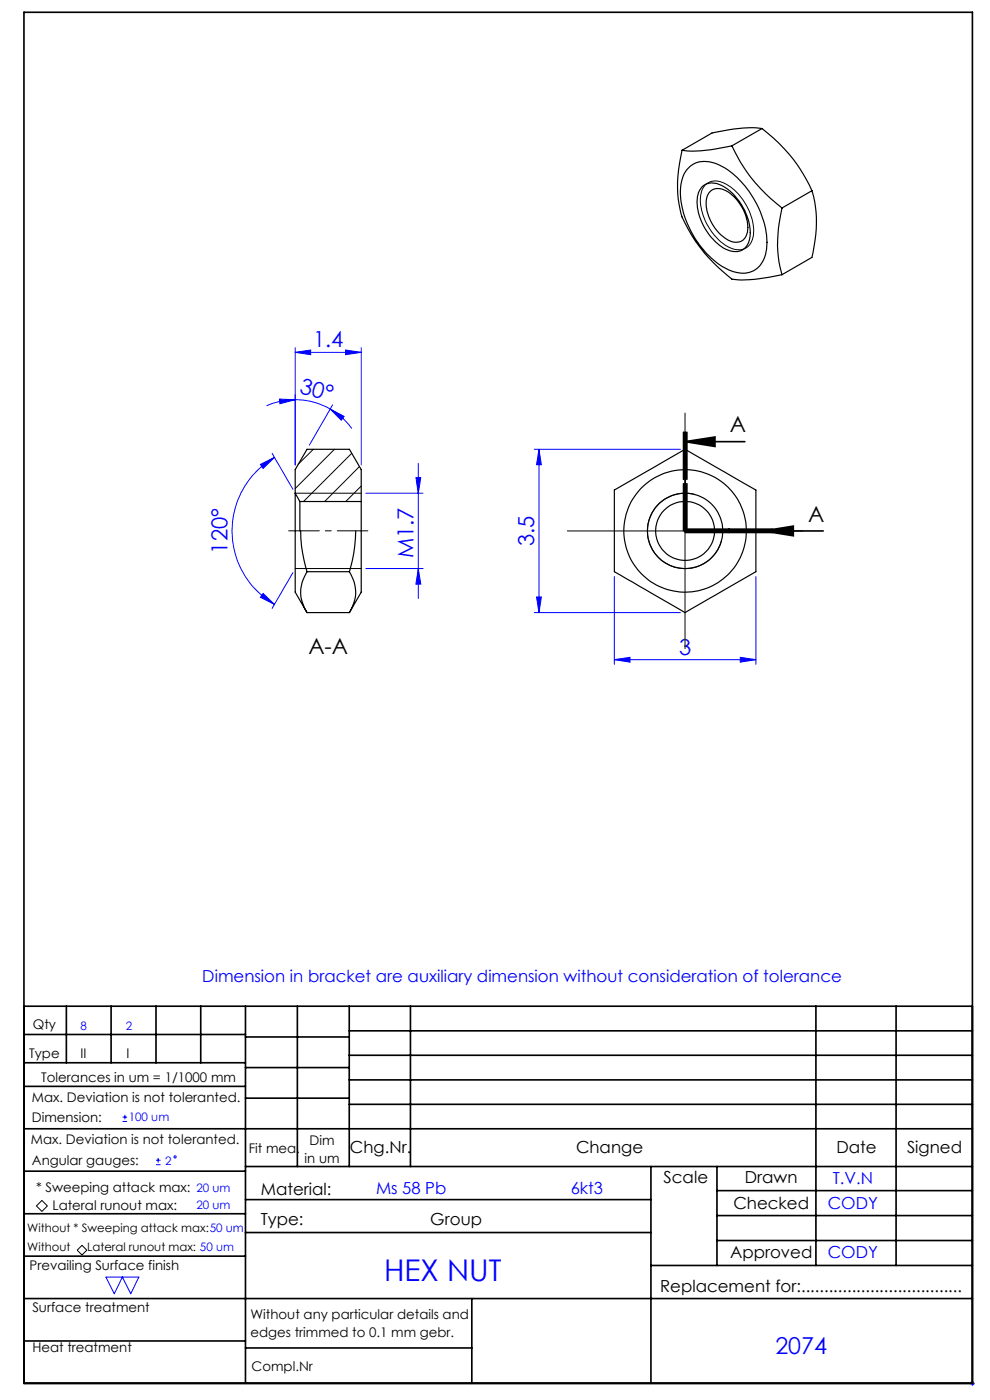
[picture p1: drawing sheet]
<svg xmlns="http://www.w3.org/2000/svg" width="210mm" height="297mm" viewBox="0 0 210 297" stroke-linecap="round" stroke-linejoin="round" font-family="sans-serif">
<g fill="none" stroke="#00f" stroke-width=".21">
<path d="M62.6 74.8l3.3-.5v.9zM62.6 73.8v24.8M62.6 74.8h14M73.3 74.3l3.3 .5-3.3 .4zM76.6 73.8v24.8M55.2 98.5l3-1.5-2.4 2.4zM57.7 96.2l4.4 7.6M58.2 97a18 18 0 0 0 0 31.2M59.3 84.7l3.3 .1-3.2 .9zM62.6 84.8a14.6 14.6 0 0 1 7.4 2M62.6 84.8a14.3 14.3 0 0 0-6 1.3M70 86.8l3 1.5-.6 .8z"/>
<path d="M70 86.8a14.1 14.1 0 0 1 4.6 4.1M70.6 85.9l-5 8.5M88.7 98.3v28.7M113.3 95.3h31M114.3 95.3v34.7M114.3 95.3l.5 3.3h-1zM77.6 104.6h12.1M88.2 101.3h1.1l-.6 3.3zM55.8 125.9l2.4 2.3-3-1.5zM62.1 121.5l-4.4 7.6M77.6 120.6h12.1M88.7 120.6l.6 3.3h-1.1z"/>
<path d="M113.3 130h31M113.8 126.6h1l-.5 3.4zM130.3 139.9l3.3-.5v1.1zM130.3 122.3v18.6M130.3 139.9h30M157 139.4l3.3 .5-3.3 .6zM160.3 122.3v18.6M26 237.9h1M26 237h1M26.5 236.5v1M33.1 247.1h.9M33.1 246.1h.9"/>
<path d="M33.5 245.7v.9M22.5 270.9h7l-1.8 3.6-1.7-3.6-1.8 3.6zM205.8 293.5h1M205.9 293.1l.7 .7M206.3 293v1M206.6 293.1l-.7 .7"/>
<circle cx="37.1" cy="245.4" r=".24"/>
</g>
<path d="M149.7 39.2a3.6 3.6 0 0 1 4.6 .1 12.2 12.2 0 0 1 5.5 10.7 3.2 3.2 0 0 1-5 2.5 12.1 12.1 0 0 1-6.2-10.9 3.8 3.8 0 0 1 1.1-2.4zM145.3 87.6v50M62.6 104.6h14M120.3 112.6h50M147.4 104.9a8 8 0 0 0-9.8 5.7 8 8 0 0 0 5.7 9.8 8 8 0 0 0 9.8-5.7M62.6 120.6h14M7.7 255.8l1.2-1.1 1.2 1.1-1.2 1.2zM16.4 265.2l1-1 1 1-1 1z" fill="none" stroke="#000" stroke-width=".21"/>
<g fill="none" stroke="#000" stroke-width=".35">
<path d="M5.1 2.6h201.2v290.9h-201.2zM145 91.7v10zM145.3 93.7l6.4-1v2zM145.3 93.7h12.7M145.3 91.7v10M145.7 91.7v10M145 102.6v10M145.3 102.6v10h29.3M145.3 113h18.6M145.3 112.3h18.6M145.7 102.6v10M161.9 112.6l6.4-1v2.1z"/>
<path d="M5.1 213.5h201.2M5.1 219.5h47M14.1 213.5v12M23.6 213.5v12M33.1 213.5v12M42.6 213.5v12M52.1 213.5v80M52.1 220h22M63.1 213.5v34M74.1 218.7h132.2M74.1 213.5v34M87.1 213.5v34"/>
<path d="M173.1 213.5v55M190.1 213.5v55M5.1 239.5h201.2M5.1 230.5h47M5.1 225.5h47M52.1 226.5h22M52.1 233h22M74.1 223.9h132.2M74.1 229.1h132.2M74.1 234.3h132.2M5.1 257.5h47M5.1 248.5h47"/>
<path d="M52.1 247.5h154.2M52.1 254.5h86M138.1 247.5v46M152.1 247.5v21M152.1 252.6h54.2M152.1 257.9h54.2M5.1 275.5h201.2M5.1 266.5h47M52.1 261.5h86M100.1 275.5v18M138.1 268.5h68.2M152.1 263.2h54.2"/>
<path d="M5.1 284.5h47M52.1 286h48"/>
</g>
<path d="M145.3 112.6v-20.9" fill="none" stroke="#000" stroke-width=".35" stroke-dasharray="6.3 1.3 1.3 1.3" stroke-dashoffset="2.9"/>
<path d="M145.3 112.6h18.6" fill="none" stroke="#000" stroke-width=".35" stroke-dasharray="6.3 1.3 1.3 1.3" stroke-dashoffset="4"/>
<path d="M78 112.6h-16.8" fill="none" stroke="#000" stroke-width=".21" stroke-dasharray="15.2 1.3 1.3 1.3" stroke-dashoffset="8.7"/>
<path d="M145.3 93.7l6.4-1v2zM161.9 112.6l6.4-1v2.1z" fill="#000"/>
<g fill="#00f">
<path d="M55.2 98.5l3-1.5-2.4 2.4zM55.8 125.9l2.4 2.3-3-1.5z"/>
<path d="M70 86.8l3 1.5-.6 .8zM59.3 84.7l3.3 .1-3.2 .9z"/>
<path d="M62.6 74.8l3.3-.5v.9zM73.3 74.3l3.3 .5-3.3 .4z"/>
<path d="M130.3 139.9l3.3-.5v1.1zM157 139.4l3.3 .5-3.3 .6z"/>
<path d="M88.7 120.6l.6 3.3h-1.1zM88.2 101.3h1.1l-.6 3.3z"/>
<path d="M113.8 126.6h1l-.5 3.4zM114.3 95.3l.5 3.3h-1z"/>
</g>
<g fill="none" stroke="#000" stroke-width=".25">
<path d="M144.7 31.9a26.3 26.3 0 0 0 0 14.1 33.5 33.5 0 0 0 10.6 13.2 30.7 30.7 0 0 0 10.6-.9M145.8 35.9a5.1 5.1 0 0 1 6-1.2 18.6 18.6 0 0 1 9.7 10.9 12.9 12.9 0 0 1 .5 9.5 5 5 0 0 1-7 2.3 18.3 18.3 0 0 1-9.2-10 13.5 13.5 0 0 1-.7-10.5zM149 39.6a3.6 3.6 0 0 1 4.3-.1 12 12 0 0 1 5.7 11 3.1 3.1 0 0 1-4.6 2.6 11.8 11.8 0 0 1-6.4-11.4l.3-1.1zM155.3 30.9a28.8 28.8 0 0 1-10.6 1M155.3 30.9a33.6 33.6 0 0 0 10.6 13.2M161.6 27.3a33.1 33.1 0 0 1 10.6 13.2M161.6 27.3a29 29 0 0 0-10.6 .9l-6.3 3.7M161.6 27.3l-6.3 3.6M150.5 40.7a2.92 2.92 0 0 1 3.9 0 9.4 9.4 0 0 1 4.1 8.6 2.58 2.58 0 0 1-4.1 1.6 9.4 9.4 0 0 1-4.5-8.8zM165.9 44.1a26.3 26.3 0 0 0 0 14.2M172.2 40.5a26.7 26.7 0 0 1 0 14.1l-6.3 3.7M172.2 40.5l-6.3 3.6"/>
<path d="M62.6 104.6v21l2.5 4.4M62.6 104.6v-5l2.5-4.3h9l2.5 4.3v6.8M62.6 104.6l1 1.8M63.6 106.4v6.2M63.6 106.4h13M63.8 112.6a30.6 30.6 0 0 0 1.3 8.7M75.5 112.6l-.1 1.6a29.6 29.6 0 0 1-1.3 7.1M76.6 106.4v19.2l-2.5 4.4M130.3 104l15-8.7 15 8.7v17.3l-15 8.7-15-8.7zM65.1 121.3a7.7 7.7 0 0 0 0 8.7M65.1 121.3h9M65.1 130h9"/>
<path d="M74.1 121.3a7.7 7.7 0 0 1 0 8.7"/>
<circle cx="145.3" cy="112.6" r="6.3"/>
<circle cx="145.3" cy="112.6" r="8"/>
<circle cx="145.3" cy="112.6" r="13"/>
</g>
<path d="M66.5 95.3l-3.2 3.2M70.9 95.3l-8.3 8.3M74.6 96.2l-10.2 10.2M76.2 99l-7.3 7.4M76.6 103.1l-3.3 3.3" fill="none" stroke="#000" stroke-width=".21"/>
<text font-size="6.3" fill="#00f" x="81.5" y="271.7">HEX NUT</text>
<text font-size="4.9" fill="#00f" x="164.5" y="287.2">2074</text>
<g font-size="4.7" fill="#00f">
<text x="66.4" y="73.7">1.4</text>
<text x="63.4" y="83.4" transform="rotate(15 63.4 83.4)">30°</text>
<text x="48.2" y="117.4" transform="rotate(-90 48.2 117.4)">120°</text>
<text x="87.7" y="118.4" transform="rotate(-90 87.7 118.4)">M1.7</text>
<text x="113.3" y="115.8" transform="rotate(-90 113.3 115.8)">3.5</text>
<text x="144.1" y="138.9">3</text>
</g>
<g font-size="4.7">
<text x="154.8" y="91.7">A</text>
<text x="171.4" y="110.6">A</text>
<text x="65.4" y="138.7">A-A</text>
</g>
<g font-size="3.5" fill="#00f">
<text x="42.9" y="208.3">Dimension in bracket are auxiliary dimension without consideration of tolerance</text>
<text x="176.6" y="251.1">T.V.N</text>
<text x="79.8" y="253.4">Ms 58 Pb</text>
<text x="121.1" y="253.4">6kt3</text>
<text x="175.6" y="256.6">CODY</text>
<text x="175.6" y="267">CODY</text>
</g>
<g font-size="3.5">
<text x="74.2" y="244.7">Chg.Nr.</text>
<text x="122.2" y="244.7">Change</text>
<text x="177.4" y="244.7">Date</text>
<text x="192.4" y="244.7">Signed</text>
<text x="140.8" y="250.9">Scale</text>
<text x="158" y="250.9">Drawn</text>
<text x="55.3" y="253.5">Material:</text>
<text x="155.6" y="256.4">Checked</text>
<text x="55.3" y="259.8">Type:</text>
<text x="91.3" y="259.8">Group</text>
<text x="154.9" y="266.9">Approved</text>
<text x="140.1" y="274">Replacement for:...................................</text>
</g>
<g font-size="2.8">
<text x="7" y="218.4">Qty</text>
<text x="6.2" y="224.5">Type</text>
<text x="17.1" y="224.6">II</text>
<text x="26.8" y="224.5">I</text>
<text x="6.8" y="233.7">Max. Deviation is not toleranted.</text>
<text x="8.8" y="229.4">Tolerances in um = 1/1000 mm</text>
<text x="6.8" y="238.1">Dimension:</text>
<text x="6.6" y="242.8">Max. Deviation is not toleranted.</text>
<text x="52.8" y="244.7">Fit mea.</text>
<text x="65.7" y="242.8">Dim</text>
<text x="6.8" y="247.1">Angular gauges:</text>
<text x="64.6" y="246.6">in um</text>
<text x="7.6" y="252.9">* Sweeping attack max:</text>
<text x="11.2" y="256.7">Lateral runout max:</text>
<text x="6.3" y="269.5">Prevailing Surface finish</text>
<text x="6.9" y="278.3">Surface treatment</text>
<text x="53.1" y="279.9">Without any particular details and</text>
<text x="6.9" y="286.7">Heat treatment</text>
<text x="53.1" y="283.7">edges trimmed to 0.1 mm gebr.</text>
<text x="53.4" y="290.9">Compl.Nr</text>
</g>
<g font-size="2.5" fill="#00f">
<text x="17.1" y="218.4">8</text>
<text x="26.7" y="218.4">2</text>
<text x="27.3" y="237.9">100 um</text>
<text x="35.1" y="247.1">2</text>
<text x="41.7" y="252.9">20 um</text>
<text x="41.7" y="256.5">20 um</text>
</g>
<g font-size="2.5">
<text x="5.8" y="261.4">Without * Sweeping attack max:50 um</text>
<text x="5.8" y="265.4">Without</text>
<text x="18.5" y="265.3">Lateral runout max: 50 um</text>
</g>
</svg>
